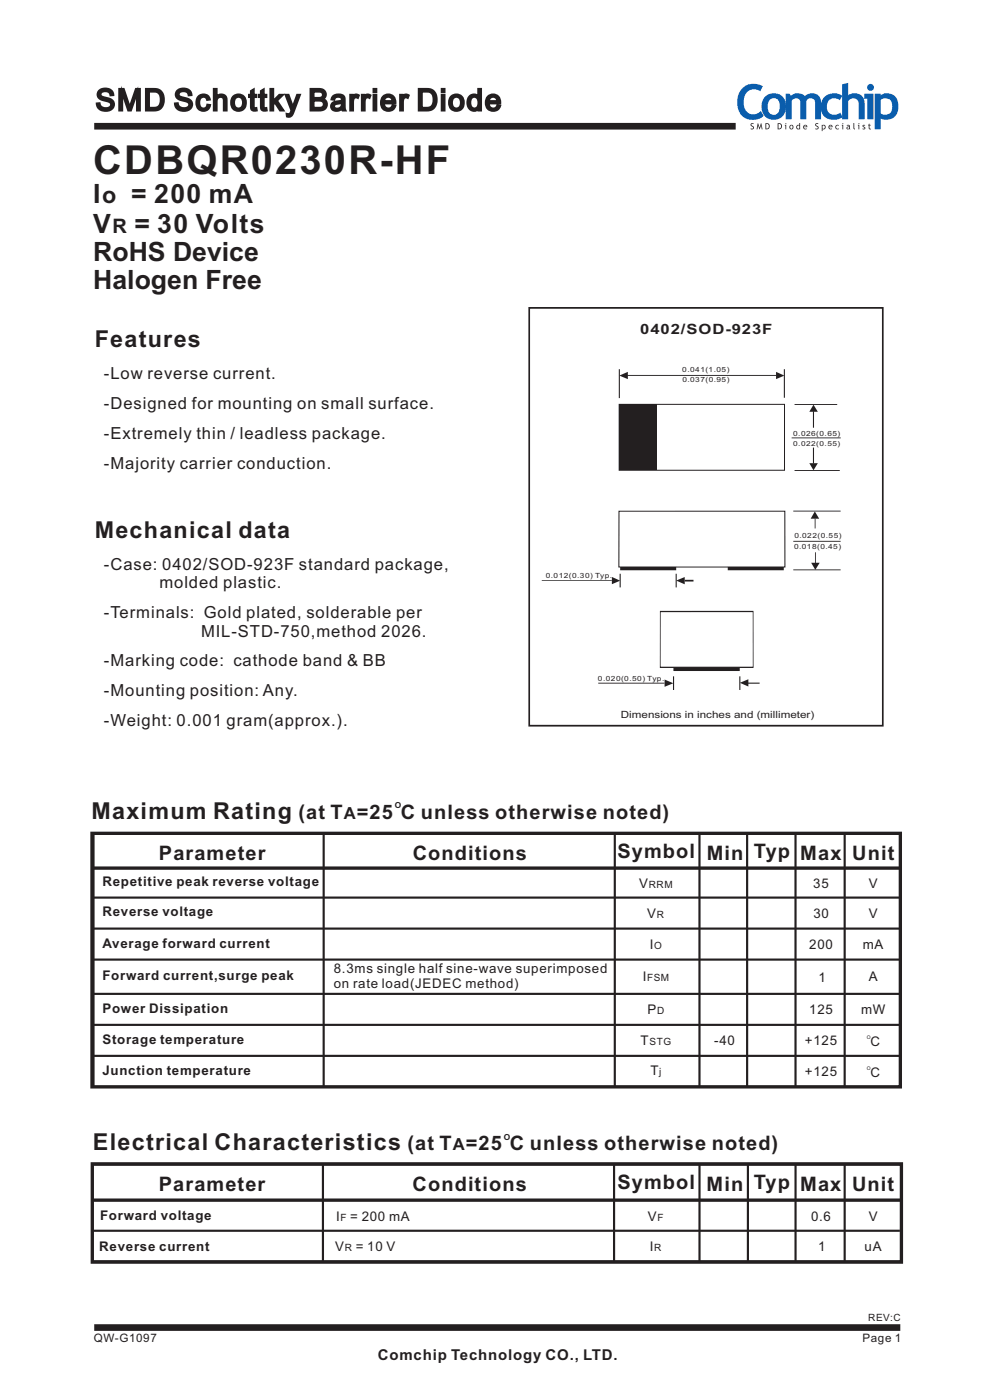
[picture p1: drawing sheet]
<svg xmlns="http://www.w3.org/2000/svg" width="210mm" height="297mm" viewBox="0 0 210 297" stroke-linecap="round" stroke-linejoin="round" font-family="sans-serif">
<path d="M20 26.8h136.1M20 281.6h171" fill="none" stroke="#231f20" stroke-width="1.4" stroke-linecap="butt"/>
<g fill="none" stroke="#231f20" stroke-width=".46">
<path d="M68.7 176.8v53.8M130.4 176.9v53.7M148.4 176.8v53.8M158.5 176.8v53.8M168.7 176.9v53.7M179.2 176.9v53.7M19.6 197h171.3M19.7 190.4h171.2M19.6 210.8h171.3M19.6 203.6h171.3M19.6 217.4h171.3M19.6 224h171.3"/>
<path d="M19.6 230.6h171.3M191 230.4v-53.6h-171.2v53.8M19.7 247.1h171.3M68.5 247v20.6M130.3 247v20.6M148.4 247v20.6M158.6 247v20.6M168.8 247v20.6M179.2 246.9v20.9M19.4 267.6h172.1M19.6 261.1h171.3"/>
</g>
<path d="M19.5 176.8h171.5v53.8h-171.5zM19.7 184.2h171.2M19.6 246.9h171.6v20.8h-171.6zM19.7 254.6h171.3" fill="none" stroke="#231f20" stroke-width=".71" stroke-linecap="butt"/>
<path d="M131.3 85.8h8.1v14h-8.1z" fill-rule="evenodd" fill="#231f20"/>
<path d="M131.4 78.3v6.2M133 79.6h31.7M166.4 78.3v6.1M131.3 85.8h35.1v14h-35.1z" fill="none" stroke="#231f20" stroke-width=".21"/>
<g fill="#231f20">
<path d="M131.4 79.7l1.8-.8v1.5z"/>
<path d="M164.6 78.9l1.8 .8-1.8 .7z"/>
</g>
<path d="M168.5 85.8h9.1M168.5 99.8h9.6M172.6 95v3.3" fill="none" stroke="#231f20" stroke-width=".21"/>
<path d="M171.7 98.3h1.8l-.9 1.5z" fill="#231f20"/>
<path d="M172.6 87.2v3.5" fill="none" stroke="#231f20" stroke-width=".21"/>
<path d="M172.6 85.8l.9 1.6h-1.8z" fill="#231f20"/>
<path d="M167.9 92.9h10.4" fill="none" stroke="#231f20" stroke-width=".21"/>
<path d="M140.1 129.7h19.7v11.9h-19.8z" fill-rule="evenodd" fill="#fff" stroke="#231f20" stroke-width=".21"/>
<path d="M142.9 142h14" fill="none" stroke="#231f20" stroke-width=".71" stroke-linecap="butt"/>
<path d="M158.4 144.9h2.7" fill="none" stroke="#231f20" stroke-width=".21"/>
<path d="M156.9 144.9l1.8-.8v1.5z" fill="#231f20"/>
<path d="M142.9 143.5v2.9" fill="none" stroke="#231f20" stroke-width=".21"/>
<path d="M141 144.2l1.8 .7-1.8 .8z" fill="#231f20"/>
<path d="M126.9 144.9h14.1M156.9 143.5v2.9" fill="none" stroke="#231f20" stroke-width=".21"/>
<path d="M112.3 65.3h75v88.7h-75z" fill="none" stroke="#231f20" stroke-width=".36"/>
<path d="M131.3 108.5l35.2-.1v11.9h-35.2z" fill-rule="evenodd" fill="#fff" stroke="#231f20" stroke-width=".21"/>
<path d="M173 117.2v2.5" fill="none" stroke="#231f20" stroke-width=".31"/>
<path d="M172.1 119.4h1.8l-1 1.5z" fill="#231f20"/>
<path d="M172.9 110v2.1" fill="none" stroke="#231f20" stroke-width=".25"/>
<path d="M172.8 108.5l1 1.5h-1.8z" fill="#231f20"/>
<path d="M168.3 114.8h10M168.3 108.4h10M131.5 121.7v2.9M143.4 121.7v2.9M145.2 123.2h1.9M168.3 120.9h10" fill="none" stroke="#231f20" stroke-width=".21"/>
<path d="M131.5 120.6h11.9M154.4 120.6h11.9" fill="none" stroke="#231f20" stroke-width=".71" stroke-linecap="butt"/>
<path d="M114.9 123.2h14.9" fill="none" stroke="#231f20" stroke-width=".31"/>
<g fill="#231f20">
<path d="M129.8 122.4l1.8 .8-1.8 .7z"/>
<path d="M143.4 123.2l1.8-.8v1.6z"/>
</g>
<g fill="#0a5dac">
<path d="M157.7 18.5a3.7 3.7 0 0 1 4.1-.2l-.5 1.1a2.17 2.17 0 0 0-2.4-.2 2.17 2.17 0 0 0-1.1 2 2.32 2.32 0 0 0 2.3 3l.7-.2 .6-.5 .6 1.1a3.4 3.4 0 0 1-3.9 .5 3.4 3.4 0 0 1-1.7-3.5l.2-1.5 .4-.8z"/>
<path d="M166.6 19.9h.9l.3 .5a2.19 2.19 0 0 1 2.9 0 1.98 1.98 0 0 1 2.2-.5 1.98 1.98 0 0 1 1.3 1.8v3.6h-1.3v-3.4a.99 .99 0 0 0-.7-1 .99 .99 0 0 0-1.2 .5v3.9h-1.2v-3.6a.98 .98 0 0 0-.8-.8 .98 .98 0 0 0-1.1 .5v3.9h-1.3z"/>
<path d="M174.9 20.6a3.1 3.1 0 0 1 3.8-.3l-.6 1a1.72 1.72 0 0 0-2.8 1.2 1.72 1.72 0 0 0 2.7 1.6l.2-.2 .5 1a3.1 3.1 0 0 1-4.4-.9 3.2 3.2 0 0 1 .6-3.4z"/>
<path d="M178.6 17.9l1.3-.3v2.6a2.12 2.12 0 0 1 2.3-.2 2.12 2.12 0 0 1 1.2 2v3.3h-1.3v-3.3a1.2 1.2 0 0 0-.9-1.1 1.2 1.2 0 0 0-1.3 .5v3.9h-1.3z"/>
<path d="M162.2 20.6a2.63 2.63 0 0 1 3.3-.5 2.63 2.63 0 0 1 1.2 3 2.62 2.62 0 0 1-3.1 2.3 2.62 2.62 0 0 1-2-3.3l.2-.8zM163.4 21.1a2.38 2.38 0 0 0 0 3.1 1.37 1.37 0 0 0 1.6-.1 1.37 1.37 0 0 0 .4-1.5 1.34 1.34 0 0 0-.4-1.4 1.34 1.34 0 0 0-1.4-.3z"/>
<path d="M183.9 18.5a.75 .75 0 0 1 1.5 0 .75 .75 0 0 1-1.5 0zM183.3 19.9h2v5.4h-1.3v-4.4h-.7z"/>
<path d="M185.6 19.9h1.2v.4a2.39 2.39 0 0 1 2.7-.1 2.39 2.39 0 0 1 1.1 2.4 2.59 2.59 0 0 1-3.8 2.6v2.2h-1.2zM186.8 21.2v2.9a1.59 1.59 0 0 0 2-.1 1.59 1.59 0 0 0 .4-1.8 1.44 1.44 0 0 0-.9-1.3 1.44 1.44 0 0 0-1.5 .3z"/>
</g>
<g fill="#231f20">
<path d="M159.3 26.2h.6l-.1 .1h-.4v.3a.44 .44 0 0 1 .5 .6 .44 .44 0 0 1-.7 .2l.1-.1a.24 .24 0 0 0 .4-.1 .24 .24 0 0 0-.2-.3l-.3-.3z"/>
<path d="M160.7 26.1l.4 1 .4-1 .3 1.3h-.2l-.2-.8-.3 .9-.3-.9-.1 .8h-.2z"/>
<path d="M173 26.2h.6l-.1 .1h-.3v.3a.44 .44 0 0 1 .4 .6 .44 .44 0 0 1-.7 .2l.1-.1a.24 .24 0 0 0 .4-.1 .24 .24 0 0 0-.1-.3l-.4-.3z"/>
<path d="M177.3 26.6l.5-.1 .2 .1-.1 .1a.34 .34 0 0 0-.5 0 .34 .34 0 0 0 0 .5 .34 .34 0 0 0 .5 0l.1 .2a.5 .5 0 0 1-.7-.1 .5 .5 0 0 1 0-.7z"/>
<path d="M181 26.1h.2v1l.2 .4-.3-.2z"/>
<path d="M183 26.5h.5v.2l-.3-.1v.2a.36 .36 0 0 1 .3 .5 .36 .36 0 0 1-.6 .1l.1-.2 .2 .1 .2-.1-.4-.4z"/>
<path d="M184.3 26.3l.1-.1v.3h.3v.1h-.3v.5l.4 .3h-.4l-.1-.1v-.7h-.1z"/>
<path d="M162.4 26.1a.7 .7 0 0 1 .9 .7 .7 .7 0 0 1-.9 .6zM162.5 26.3v1a.49 .49 0 0 0 .6-.5 .49 .49 0 0 0-.6-.5z"/>
<path d="M165 26.1a.7 .7 0 0 1 .9 .7 .7 .7 0 0 1-.9 .6zM165.1 26.3v1a.49 .49 0 0 0 .6-.5 .49 .49 0 0 0-.6-.5z"/>
<path d="M166.6 26.2a.1 .1 0 0 1 .2 0 .1 .1 0 0 1-.2 0zM166.5 26.5h.3v.9h-.2v-.8z"/>
<path d="M167.4 26.9a.5 .5 0 0 1 1 0 .5 .5 0 0 1-1 0zM167.7 26.7v.5l.2 .1a.32 .32 0 0 0 .2-.4 .32 .32 0 0 0-.4-.2z"/>
<path d="M169 26.6l.6-.1v-.4h.1v1.3h-.1a.46 .46 0 0 1-.7-.2 .46 .46 0 0 1 .1-.6zM169.2 26.7l-.1 .5 .4 .1 .1-.6z"/>
<path d="M170.5 26.6a.42 .42 0 0 1 .5-.1 .42 .42 0 0 1 .2 .5h-.7l.2 .3 .4-.1 .1 .2a.5 .5 0 0 1-.7-.1 .5 .5 0 0 1 0-.7zM170.6 26.7l-.1 .2h.6l-.2-.3z"/>
<path d="M174.3 26.5l.2 .1a.46 .46 0 0 1 .6 .4 .46 .46 0 0 1-.6 .4v.4h-.2zM174.5 26.7v.6a.34 .34 0 0 0 .5-.3 .34 .34 0 0 0-.4-.4z"/>
<path d="M175.9 26.6a.42 .42 0 0 1 .5-.1 .42 .42 0 0 1 .2 .5h-.7l.2 .3 .3-.1 .1 .2a.5 .5 0 0 1-.7-.1 .5 .5 0 0 1 .1-.7zM176 26.7l-.1 .2h.5l-.1-.3z"/>
<path d="M178.7 26.2a.1 .1 0 0 1 .2 0 .1 .1 0 0 1-.2 0zM178.6 26.5h.3v.9h-.2v-.8z"/>
<path d="M179.6 26.6a.42 .42 0 0 1 .7 .3l.1 .6-.3-.2-.3 .2a.33 .33 0 0 1-.2-.5 .33 .33 0 0 1 .4-.2l.1 .1v-.2h-.4zM179.8 27v.3l.3-.1v-.2z"/>
<path d="M182.1 26.2a.1 .1 0 0 1 .2 0 .1 .1 0 0 1-.2 0zM182 26.5h.3v.9h-.2v-.8z"/>
</g>
<text font-size="8.5" fill="#231f20" x="19.8" y="36.9">CDBQR0230R-HF</text>
<text font-size="6.3" fill="#231f20" x="20.3" y="23.4">SMD Schottky Barrier Diode</text>
<g font-size="5.6" fill="#231f20">
<text x="19.8" y="43.1">I</text>
<text x="27.8" y="43.1">= 200 mA</text>
<text x="19.8" y="49.4">V</text>
<text x="28.5" y="49.4">= 30 Volts</text>
<text x="19.8" y="55.4">RoHS Device</text>
<text x="19.8" y="61.3">Halogen Free</text>
</g>
<g font-size="4.9" fill="#231f20">
<text x="21.7" y="43.1">o</text>
<text x="20.1" y="73.7">Features</text>
<text x="20.1" y="114.1">Mechanical data</text>
<text x="19.4" y="173.7">Maximum Rating</text>
<text x="19.7" y="244">Electrical Characteristics</text>
</g>
<g font-size="4.2" fill="#231f20">
<text x="23.9" y="49.4">R</text>
<text x="63.3" y="173.7">(at T</text>
<text x="75.7" y="173.7">=25 C unless otherwise noted)</text>
<text x="33.7" y="182.4">Parameter</text>
<text x="87.5" y="182.4">Conditions</text>
<text x="131" y="182">Symbol</text>
<text x="149.9" y="182.4">Min</text>
<text x="159.9" y="182">Typ</text>
<text x="169.8" y="182.4">Max</text>
<text x="180.8" y="182.4">Unit</text>
<text x="86.4" y="244">(at T</text>
<text x="98.8" y="244">=25 C unless otherwise noted)</text>
<text x="33.7" y="252.6">Parameter</text>
<text x="87.5" y="252.6">Conditions</text>
<text x="131" y="252.2">Symbol</text>
<text x="149.9" y="252.6">Min</text>
<text x="159.9" y="252.2">Typ</text>
<text x="169.7" y="252.6">Max</text>
<text x="180.8" y="252.6">Unit</text>
</g>
<g font-size="3.5" fill="#231f20">
<text x="22.1" y="80.5">-Low reverse current.</text>
<text x="22.1" y="86.8">-Designed for mounting on small surface.</text>
<text x="22.1" y="93.1">-Extremely thin / leadless package.</text>
<text x="22.1" y="99.4">-Majority carrier conduction.</text>
<text x="22.1" y="120.8">-Case: 0402/SOD-923F standard package,</text>
<text x="33.8" y="124.8">molded plastic.</text>
<text x="22.1" y="131.1">-Terminals: Gold plated, solderable per</text>
<text x="42.6" y="135">MIL-STD-750,method 2026.</text>
<text x="22" y="141.3">-Marking code: cathode band &amp; BB</text>
<text x="22" y="147.6">-Mounting position: Any.</text>
<text x="22" y="153.9">-Weight: 0.001 gram(approx.).</text>
<text x="72.9" y="173.7">A</text>
<text x="96.1" y="244">A</text>
</g>
<text font-size="3.2" fill="#231f20" x="80.2" y="288.4">Comchip Technology CO., LTD.</text>
<text font-size="3" fill="#231f20" x="135.8" y="70.8">0402/SOD-923F</text>
<g font-size="2.8" fill="#231f20">
<text x="21.7" y="188">Repetitive peak reverse voltage</text>
<text x="135.6" y="188.3">V</text>
<text x="172.5" y="188.3">35</text>
<text x="184.3" y="188.3">V</text>
<text x="21.7" y="194.4">Reverse voltage</text>
<text x="137.3" y="194.7">V</text>
<text x="172.5" y="194.7">30</text>
<text x="184.3" y="194.7">V</text>
<text x="21.7" y="201">Average forward current</text>
<text x="137.8" y="201.3">I</text>
<text x="171.7" y="201.3">200</text>
<text x="183" y="201.3">mA</text>
<text x="21.7" y="207.9">Forward current,surge peak</text>
<text x="70.8" y="209.5">on rate load(JEDEC method)</text>
<text x="70.8" y="206.4">8.3ms single half sine-wave superimposed</text>
<text x="136.3" y="208.2">I</text>
<text x="173.6" y="208.2">1</text>
<text x="184.3" y="208.2">A</text>
<text x="21.7" y="214.9">Power Dissipation</text>
<text x="137.3" y="215.1">P</text>
<text x="171.7" y="215.1">125</text>
<text x="182.6" y="215.1">mW</text>
<text x="21.7" y="221.4">Storage temperature</text>
<text x="135.9" y="221.7">T</text>
<text x="151.5" y="221.7">-40</text>
<text x="170.8" y="221.7">+125</text>
<text x="184.6" y="221.8">C</text>
<text x="21.7" y="228">Junction temperature</text>
<text x="138" y="228.1">T</text>
<text x="170.8" y="228.3">+125</text>
<text x="184.6" y="228.4">C</text>
<text x="21.2" y="258.8">Forward voltage</text>
<text x="71.3" y="259.1">I</text>
<text x="74.3" y="259.1">= 200 mA</text>
<text x="137.4" y="259.1">V</text>
<text x="172" y="259.1">0.6</text>
<text x="184.3" y="259.1">V</text>
<text x="21.1" y="265.5">Reverse current</text>
<text x="71.1" y="265.5">V</text>
<text x="75.5" y="265.5">= 10 V</text>
<text x="137.8" y="265.5">I</text>
<text x="173.6" y="265.5">1</text>
<text x="183.4" y="265.5">uA</text>
</g>
<g font-size="2.5" fill="#231f20">
<text x="19.9" y="284.8">QW-G1097</text>
<text x="182.9" y="284.7">Page 1</text>
</g>
<g font-size="2.1" fill="#231f20">
<text x="131.7" y="152.4">Dimensions in inches and (millimeter)</text>
<text x="137.6" y="188.3">RRM</text>
<text x="139.3" y="194.7">R</text>
<text x="138.8" y="201.3">O</text>
<text x="137.3" y="208.2">FSM</text>
<text x="139.4" y="215.1">D</text>
<text x="137.8" y="221.7">STG</text>
<text x="139.8" y="228.1">j</text>
<text x="72.2" y="259.1">F</text>
<text x="139.5" y="259.1">F</text>
<text x="73.2" y="265.5">R</text>
<text x="138.8" y="265.5">R</text>
<text x="184.2" y="280.3">REV:C</text>
</g>
<g font-size="1.8" fill="#231f20">
<text x="83.8" y="171.5">O</text>
<text x="106.9" y="241.8">O</text>
</g>
<g font-size="1.5" fill="#231f20">
<text x="144.7" y="79">0.041(1.05)</text>
<text x="144.7" y="81.1">0.037(0.95)</text>
<text x="168.3" y="94.5">0.022(0.55)</text>
<text x="168.3" y="92.4">0.026(0.65)</text>
<text x="168.4" y="116.5">0.018(0.45)</text>
<text x="168.5" y="114.2">0.022(0.55)</text>
<text x="115.8" y="122.6">0.012(0.30) Typ.</text>
<text x="126.8" y="144.4">0.020(0.50) Typ.</text>
</g>
<g font-size="1.1" fill="#231f20">
<text x="183.9" y="220.3">O</text>
<text x="183.9" y="226.9">O</text>
</g>
</svg>
